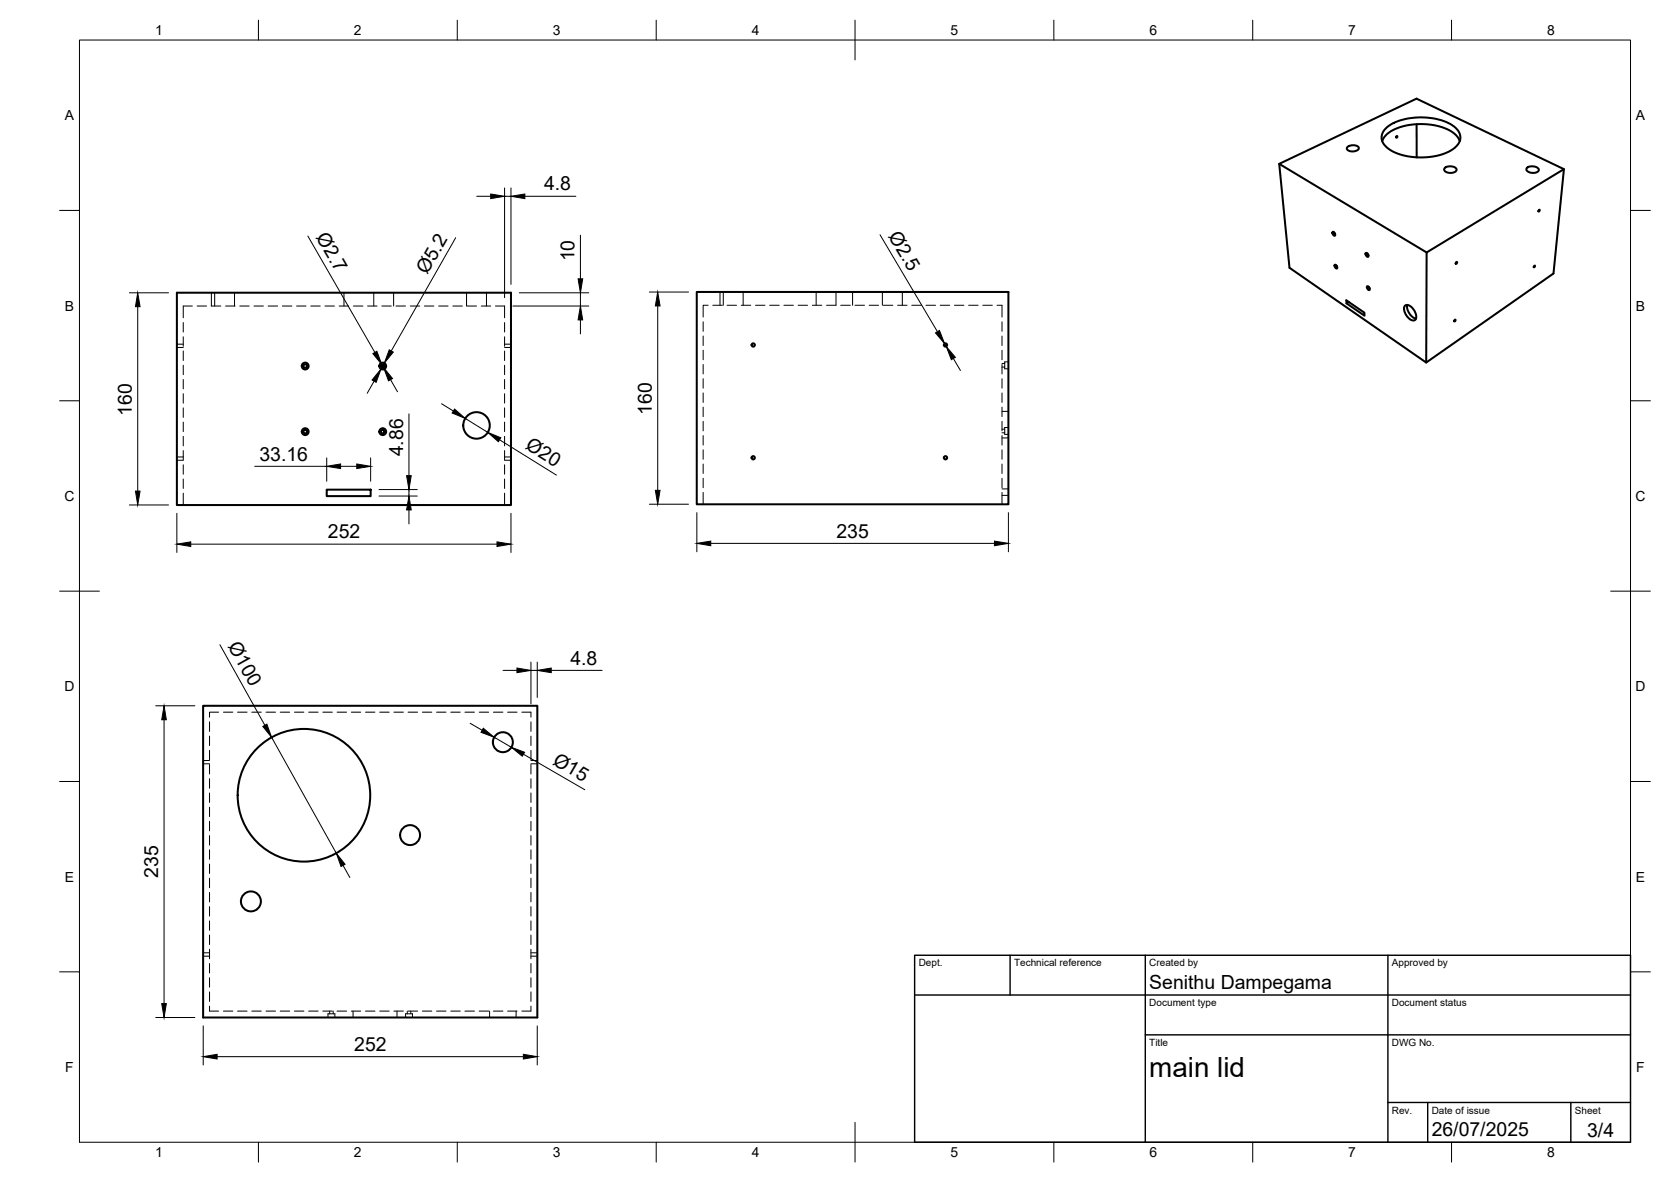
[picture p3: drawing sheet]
<svg xmlns="http://www.w3.org/2000/svg" width="420mm" height="297mm" viewBox="0 0 420 297" stroke-linecap="round" stroke-linejoin="round" font-family="sans-serif">
<!-- layer: Hidden -->
<g fill="none" stroke="#000" stroke-width=".25">
<path d="M48.4 76.9h-2.3v3M49.6 76.9h2.3M53.1 76.9h2.4M53.1 73.6v3.3M54 73.6v3.3M56.7 76.9h2.4M59 73.6v3.3M60.3 76.9h2.4M63.9 76.9h2.3M67.4 76.9h2.4M71 76.9h2.4M74.6 76.9h2.3"/>
<path d="M78.1 76.9h2.4M81.7 76.9h2.4M85.3 76.9h2.4M86.5 73.6v3.3M88.9 76.9h2.3M92.4 76.9h2.4M94 73.6v3.3M96 76.9h2.4M99 73.6v3.3M99.6 76.9h2.4M103.1 76.9h2.4M106.7 76.9h2.4"/>
<path d="M110.3 76.9h2.4M113.9 76.9h2.3M117.3 73.6v3.3M117.4 76.9h2.4M121 76.9h2.4M122.3 73.6v3.3M124.6 76.9h2.3v3M178.1 76.7h-1.3v3M179.2 76.7h2.4M181 73.4v3.3M181.9 73.4v3.3M182.8 76.7h2.4"/>
<path d="M186.4 76.7h2.4M186.9 73.4v3.3M190 76.7h2.3M193.5 76.7h2.4M197.1 76.7h2.4M200.7 76.7h2.4M204.3 76.7h2.3M205.2 73.4v3.3M210.2 73.4v3.3h-2.4M211.4 76.7h2.4M214.4 73.4v3.3M215 76.7h2.4"/>
<path d="M218.5 76.7h2.4M221.9 73.4v3.3M222.1 76.7h2.4M225.7 76.7h2.4M226.9 73.4v3.3M229.3 76.7h2.3M232.8 76.7h2.4M236.4 76.7h2.4M240 76.7h2.4M243.6 76.7h2.3M247.1 76.7h2.4M250.7 76.7h1.2v3"/>
<path d="M44.5 86.5h1.6M44.5 87.3h1.6M46.1 81.1v2.3M46.1 84.6v2.4M46.1 88.2v2.4M46.1 91.8v2.4M46.1 95.4v2.3M46.1 98.9v2.4M126.9 81.1v2.3M126.9 84.6v2.4M126.9 88.2v2.4M126.9 91.8v2.4"/>
<path d="M126.9 95.4v2.3M126.9 98.9v2.4M126.9 86.5h1.6M126.9 87.3h1.6M176.8 80.9v2.4M176.8 84.4v2.4M176.8 88v2.4M176.8 91.6v2.4M176.8 95.2v2.3M176.8 98.7v2.4M251.9 80.9v2.4M251.9 84.4v2.4"/>
<path d="M251.9 88v2.4M251.9 91.6v2.4M251.9 95.2v2.3M251.9 98.7v2.4M251.9 92.3h.7M251.9 91.3h.7M253.6 90.9h-1v1.8h1M44.5 114.8h1.6M44.5 115.7h1.6M46.1 102.5v2.4M46.1 106.1v2.4M46.1 109.7v2.3"/>
<path d="M46.1 113.2v2.4M46.1 116.8v2.4M126.9 102.5v2.4M126.9 106.1v2.4M126.9 109.7v2.3M126.9 113.2v2.4M126.9 116.8v2.4M126.9 114.8h1.6M126.9 115.7h1.6M176.8 102.3v2.4M176.8 105.9v2.4M176.8 109.5v2.4"/>
<path d="M176.8 113v2.4M176.8 116.6v2.4M251.9 102.3v2.4M251.9 105.9v2.4M251.9 109.5v2.4M251.9 113v2.4M251.9 116.6v2.4M251.9 108.8h.7M251.9 107.9h.7M251.9 110.1h1.7M251.9 103.4h1.7M253.6 107.4h-1v1.8h1"/>
<path d="M46.1 120.4v2.4M46.1 123.9v3M126.9 120.4v2.4M126.9 123.9v3M176.8 120.2v2.4M176.8 123.7v3M251.9 122.9h1.7M251.9 124.5h1.7M251.9 120.2v2.4M251.9 123.7v3M55 179h-2.3v1.2M56.2 179h2.3"/>
<path d="M59.7 179h2.4M63.3 179h2.4M66.9 179h2.4M70.5 179h2.3M74 179h2.4M77.6 179h2.4M81.2 179h2.4M84.8 179h2.3M88.3 179h2.4M91.9 179h2.4M95.5 179h2.4M99 179h2.4"/>
<path d="M102.6 179h2.4M106.2 179h2.4M109.8 179h2.3M113.3 179h2.4M116.9 179h2.4M120.5 179h2.4M124.1 179h2.3M127.6 179h2.4M131.2 179h2.3v1.2M51.1 191.1h1.6M51.1 191.9h1.6M52.7 181.4v2.4"/>
<path d="M52.7 185v2.4M52.7 188.6v2.3M52.7 192.1v2.4M52.7 195.7v2.4M52.7 199.3v2.3M133.5 181.4v2.4M133.5 185v2.4M133.5 188.6v2.3M133.5 192.1v2.4M133.5 195.7v2.4M133.5 199.3v2.3M133.5 191.1h1.6"/>
<path d="M133.5 191.9h1.6M52.7 202.8v2.4M52.7 206.4v2.4M52.7 210v2.4M52.7 213.6v2.3M52.7 217.1v2.4M133.5 202.8v2.4M133.5 206.4v2.4M133.5 210v2.4M133.5 213.6v2.3M133.5 217.1v2.4M51.1 239.4h1.6"/>
<path d="M52.7 220.7v2.4M52.7 224.3v2.4M52.7 227.8v2.4M52.7 231.4v2.4M52.7 235v2.4M52.7 238.6v2.3M133.5 220.7v2.4M133.5 224.3v2.4M133.5 227.8v2.4M133.5 231.4v2.4M133.5 235v2.4M133.5 238.6v2.3"/>
<path d="M133.5 239.4h1.6M51.1 240.3h1.6M52.7 242.1v2.4M52.7 245.7v2.4M52.7 249.3v2.4M52.7 252.8v1.3h2.3M56.2 254.1h2.3M59.7 254.1h2.4M63.3 254.1h2.4M66.9 254.1h2.4M70.5 254.1h2.3M74 254.1h2.4"/>
<path d="M77.6 254.1h2.4M81.2 254.1h2.4M82.5 255.7v-.9h1.7v.9M82.9 254.1v.7M83.8 254.1v.7M84.8 254.1h2.3M88.3 254.1h2.4M88.8 254.1v1.6M91.9 254.1h2.4M95.5 254.1h2.4M99 254.1h2.4M99.8 254.1v1.6"/>
<path d="M102 255.7v-.9h1.7v.9M102.4 254.1v.7M102.6 254.1h2.4M103.3 254.1v.7M106.2 254.1h2.4M109.8 254.1h2.3M113.3 254.1h2.4M116.9 254.1h2.4M120.5 254.1h2.4M123.1 254.1v1.6M124.1 254.1h2.3M127.6 254.1h2.4"/>
<path d="M129.8 254.1v1.6M133.5 242.1v2.4M133.5 245.7v2.4M133.5 249.3v2.4M133.5 252.8v1.3h-2.3M133.5 240.3h1.6"/>
</g>
<!-- layer: Visible -->
<g fill="none" stroke="#000" stroke-width=".51">
<path d="M338.8 37a2.16 2.16 0 0 1 2.9 .1 1.52 1.52 0 0 1-2.2 .9 .68 .68 0 0 1-.7-.3 .68 .68 0 0 1 0-.7zM347.5 35.5a7 7 0 0 1 5.1-3.7 16 16 0 0 1 13.1 1.8l1 1.1 .4 .8M348.6 32.1a15.3 15.3 0 0 1 12.4-2.2 8 8 0 0 1 6 3.7 3.4 3.4 0 0 1-2 4.1 16.6 16.6 0 0 1-15.9-.3 3.1 3.1 0 0 1-.5-5.3zM356.2 31.2v8.3M321.6 41.2l34.6-16.4 37 17.7-2.6 26.2-32 22.4-34.4-23.8zM321.6 41.2l37.1 22.2M335.1 58.3a.56 .56 0 0 1 .5 .3 .56 .56 0 0 1-.1 .7l-.4-.5zM335.5 58.4l.2 .4M363.3 42.1a2.13 2.13 0 0 1 2.9 .5 1.91 1.91 0 0 1-2.8 .5l-.3-.5zM384 42.1a2.24 2.24 0 0 1 2.9 .5 1.8 1.8 0 0 1-2.8 .5l-.3-.5zM386.9 52.8l.2-.1 .1 .1-.3 .4zM393.2 42.5l-34.5 20.9-.1 27.7"/>
<path d="M44.5 73.6h84v53.3h-84zM175.2 73.4h78.4v53.3h-78.4zM335.6 66.6a.54 .54 0 0 1 .5 .3 .54 .54 0 0 1-.1 .6l-.4-.4zM336 66.7l.2 .3M339.1 75.9l-.5 .3-.1-.7 4.6 3.1v.7l-4.5-3.1M343.4 63.6a.54 .54 0 0 1 .6 .3 .54 .54 0 0 1-.1 .6 .77 .77 0 0 1-.5-.9zM343.7 72a.56 .56 0 0 1 .6 .3 .56 .56 0 0 1-.1 .6 .8 .8 0 0 1-.5-.9zM343.8 63.7l.3 .5M344.1 72.1l.3 .4M353.2 76.9a1.7 1.7 0 0 1 2.4 1.1 2.04 2.04 0 0 1 .1 2.5 2.66 2.66 0 0 1-2.6-2.6zM353.8 76.6a3.3 3.3 0 0 0 2.2 3.5M366.1 65.9l.2-.1 .1 .1-.3 .4z"/>
<path d="M385.7 66.9l.2-.2 .1 .2-.3 .3zM365.8 80.4l.2-.1v.2l-.3 .3zM82.1 123h11.1v1.7h-11.1zM51.1 177.4h84v78.3h-84z"/>
<circle cx="351.2" cy="34.3" r=".2"/>
<circle cx="76.7" cy="92" r=".46"/>
<circle cx="76.7" cy="92" r=".86"/>
<circle cx="96.2" cy="92" r=".46"/>
<circle cx="96.2" cy="92" r=".86"/>
<circle cx="189.4" cy="86.7" r=".41"/>
<circle cx="237.7" cy="86.7" r=".41"/>
<circle cx="76.7" cy="108.5" r=".46"/>
<circle cx="76.7" cy="108.5" r=".86"/>
<circle cx="96.2" cy="108.5" r=".46"/>
<circle cx="96.2" cy="108.5" r=".86"/>
<circle cx="119.8" cy="106.9" r="3.3"/>
<circle cx="189.4" cy="115" r=".41"/>
<circle cx="237.7" cy="115" r=".41"/>
<circle cx="76.4" cy="199.9" r="16.7"/>
<circle cx="126.4" cy="186.5" r="2.51"/>
<circle cx="103.1" cy="209.9" r="2.51"/>
<circle cx="63.1" cy="226.5" r="2.51"/>
</g>
<!-- layer: BORDER -->
<g fill="none" stroke="#000" stroke-width=".25">
<path d="M20 10.1h390v276.9h-390zM65 5.1v5M115 5.1v5M165 5.1v5M215 5.1v10M265 5.1v5M315 5.1v5M365 5.1v5M15 52.9h5M410 52.9h5M15 100.7h5M410 100.7h5"/>
<path d="M15 148.6h10M405 148.6h10M15 196.4h5M410 196.4h5M15 244.2h5M410 244.2h5M65 287v5M115 287v5M165 287v5M215 282.1v9.9M265 287v5M315 287v5"/>
<path d="M365 287v5"/>
</g>
<!-- layer: TITLEBLOCK -->
<path d="M230 240.1h180v46.9h-180zM230 250h180M254 240.1v9.9M288 240.1v46.9M349 240.1v46.9M288 260.1h122M349 277.1h61M359 277.1v9.9M395 277.1v9.9" fill="none" stroke="#000" stroke-width=".36"/>
<!-- layer: FD_Dimensions -->
<g fill="none" stroke="#000" stroke-width=".25">
<path d="M77.4 59.3l16.9 29.3M114.6 59.7l-16.2 28.5M119.9 49.3h3.5M126.9 47.2v27.6M126.9 49.3h1.6M128.5 47.2v24.3M132 49.3h12.8M145.9 59.1v11M221.3 59l14.4 24.4M32.5 73.6h9.9M34.6 77.1v46.3M129 76.9h19"/>
<path d="M130.6 73.6h17.4M145.9 73.6v3.3M163.3 73.4h9.8M165.4 76.9v46.3M94.1 95.8l-1.8 3M96 91.6l.5 .8M96.6 91.2l-.8 1.5M98.2 95.4l1.7 3.1M145.9 80.4v3.5M237.5 86.4l.4 .7M239.7 90.1l1.8 3M64.1 117.2h18"/>
<path d="M82.1 115.1v5.8M85.6 117.2h4.1M93.2 115.1v5.8M102.8 104v15.5M111 101.5l3 1.8M117 105.1l5.6 3.6M125.6 110.5l14.3 8.9M32.5 126.9h9.9M44.5 129v9.8M48 136.7h77M95.3 124.7h9.6M95.3 123h9.6"/>
<path d="M102.8 123v1.7M102.8 128.2v3.5M128.5 129v9.8M163.3 126.7h9.8M175.2 128.8v9.9M178.7 136.6h71.3M253.6 128.8v9.9M39.2 177.4h9.8M55.3 162l11.3 20.3M126.5 168.5h3.5M133.5 166.4v10.5M133.5 168.5h1.6"/>
<path d="M135.1 166.4v8.9M138.6 168.5h12.8M41.3 180.9v71.3M68.3 185.3l16.3 29.1M118.2 181.8l3 1.7M124.3 185.3l4.3 2.5M131.6 189.5l15.4 9M86.3 217.5l1.7 3M39.2 255.7h9.8M51.1 257.8v9.8M135.1 257.8v9.8M54.6 265.5h77"/>
</g>
<g fill="#000" stroke="#000" stroke-width=".25">
<path d="M123.4 48.8l3.5 .5-3.5 .6zM128.5 49.3l3.5-.5v1.1zM34.6 73.6l.6 3.5h-1.1zM145.4 70.1h1.1l-.6 3.5zM165.4 73.4l.6 3.5h-1.2zM95.8 92.7l-1.2 3.4-1-.6zM93.7 88.9l1.1-.6 1.2 3.3zM97.9 87.9l1 .6-2.3 2.7zM96.5 92.4l2.2 2.7-1 .6zM145.9 76.9l.6 3.5h-1.1zM235.2 83.7l1-.7 1.3 3.4zM237.9 87.1l2.3 2.7-1 .6z"/>
<path d="M82.1 117.2l3.5-.6v1.2zM89.7 116.6l3.5 .6-3.5 .6zM102.2 119.5h1.2l-.6 3.5zM114.3 102.8l2.7 2.3-3.3-1.3zM122.6 108.7l3.3 1.3-.6 1zM34.1 123.4h1.1l-.6 3.5zM44.5 136.7l3.5-.5v1.1zM102.8 124.7l.6 3.5h-1.2zM125 136.2l3.5 .5-3.5 .6zM164.8 123.2h1.2l-.6 3.5zM175.2 136.6l3.5-.6v1.1zM250 136l3.6 .6-3.6 .5z"/>
<path d="M130 167.9l3.5 .6-3.5 .5zM135.1 168.5l3.5-.6v1.1zM41.3 177.4l.5 3.5h-1.1zM66.1 182.5l1-.5 1.2 3.3zM121.5 183l2.8 2.3-3.4-1.3zM128.6 187.8l3.3 1.2-.6 1zM84.6 214.4l2.2 2.8-1.1 .5zM40.7 252.2h1.1l-.5 3.5zM51.1 265.5l3.5-.5v1.1zM131.6 265l3.5 .5-3.5 .6z"/>
</g>
<text font-size="7" x="289" y="270.6">main lid</text>
<g font-size="4.9">
<text x="136.8" y="47.9">4.8</text>
<text x="79.3" y="59.6" transform="rotate(60 79.3 59.6)">Ø2.7</text>
<text x="223.2" y="59.3" transform="rotate(59 223.2 59.3)">Ø2.5</text>
<text x="144.5" y="65.7" transform="rotate(-90 144.5 65.7)">10</text>
<text x="107.4" y="69.2" transform="rotate(-60 107.4 69.2)">Ø5.2</text>
<text x="33.2" y="104.5" transform="rotate(-90 33.2 104.5)">160</text>
<text x="163.9" y="104.3" transform="rotate(-90 163.9 104.3)">160</text>
<text x="131.9" y="112.6" transform="rotate(32 131.9 112.6)">Ø20</text>
<text x="65.2" y="115.7">33.16</text>
<text x="101.4" y="114.7" transform="rotate(-90 101.4 114.7)">4.86</text>
<text x="82.4" y="135.3">252</text>
<text x="210.3" y="135.1">235</text>
<text x="57.2" y="162.3" transform="rotate(61 57.2 162.3)">Ø100</text>
<text x="143.4" y="167">4.8</text>
<text x="138.8" y="191.9" transform="rotate(30 138.8 191.9)">Ø15</text>
<text x="39.8" y="220.6" transform="rotate(-90 39.8 220.6)">235</text>
<text x="289" y="248.5">Senithu Dampegama</text>
<text x="89.1" y="264.1">252</text>
<text x="360" y="285.5">26/07/2025</text>
<text x="399.1" y="285.7">3/4</text>
</g>
<g font-size="3.5">
<text x="39" y="8.8">1</text>
<text x="89" y="8.8">2</text>
<text x="139" y="8.8">3</text>
<text x="189" y="8.8">4</text>
<text x="239" y="8.8">5</text>
<text x="289" y="8.8">6</text>
<text x="339" y="8.8">7</text>
<text x="389" y="8.8">8</text>
<text x="16.3" y="30.2">A</text>
<text x="411.3" y="30.2">A</text>
<text x="16.3" y="78">B</text>
<text x="411.3" y="78">B</text>
<text x="16.2" y="125.9">C</text>
<text x="411.2" y="125.9">C</text>
<text x="16.2" y="173.7">D</text>
<text x="411.2" y="173.7">D</text>
<text x="16.3" y="221.6">E</text>
<text x="411.3" y="221.6">E</text>
<text x="16.4" y="269.4">F</text>
<text x="411.4" y="269.4">F</text>
<text x="39" y="290.8">1</text>
<text x="89" y="290.8">2</text>
<text x="139" y="290.8">3</text>
<text x="189" y="290.8">4</text>
<text x="239" y="290.8">5</text>
<text x="289" y="290.8">6</text>
<text x="339" y="290.8">7</text>
<text x="389" y="290.8">8</text>
</g>
<g font-size="2.5">
<text x="231" y="242.9">Dept.</text>
<text x="255" y="242.9">Technical reference</text>
<text x="289" y="242.9">Created by</text>
<text x="350" y="242.9">Approved by</text>
<text x="289" y="252.8">Document type</text>
<text x="350" y="252.8">Document status</text>
<text x="289" y="262.9">Title</text>
<text x="350" y="262.9">DWG No.</text>
<text x="350" y="279.9">Rev.</text>
<text x="360" y="279.9">Date of issue</text>
<text x="396" y="279.9">Sheet</text>
</g>
</svg>
